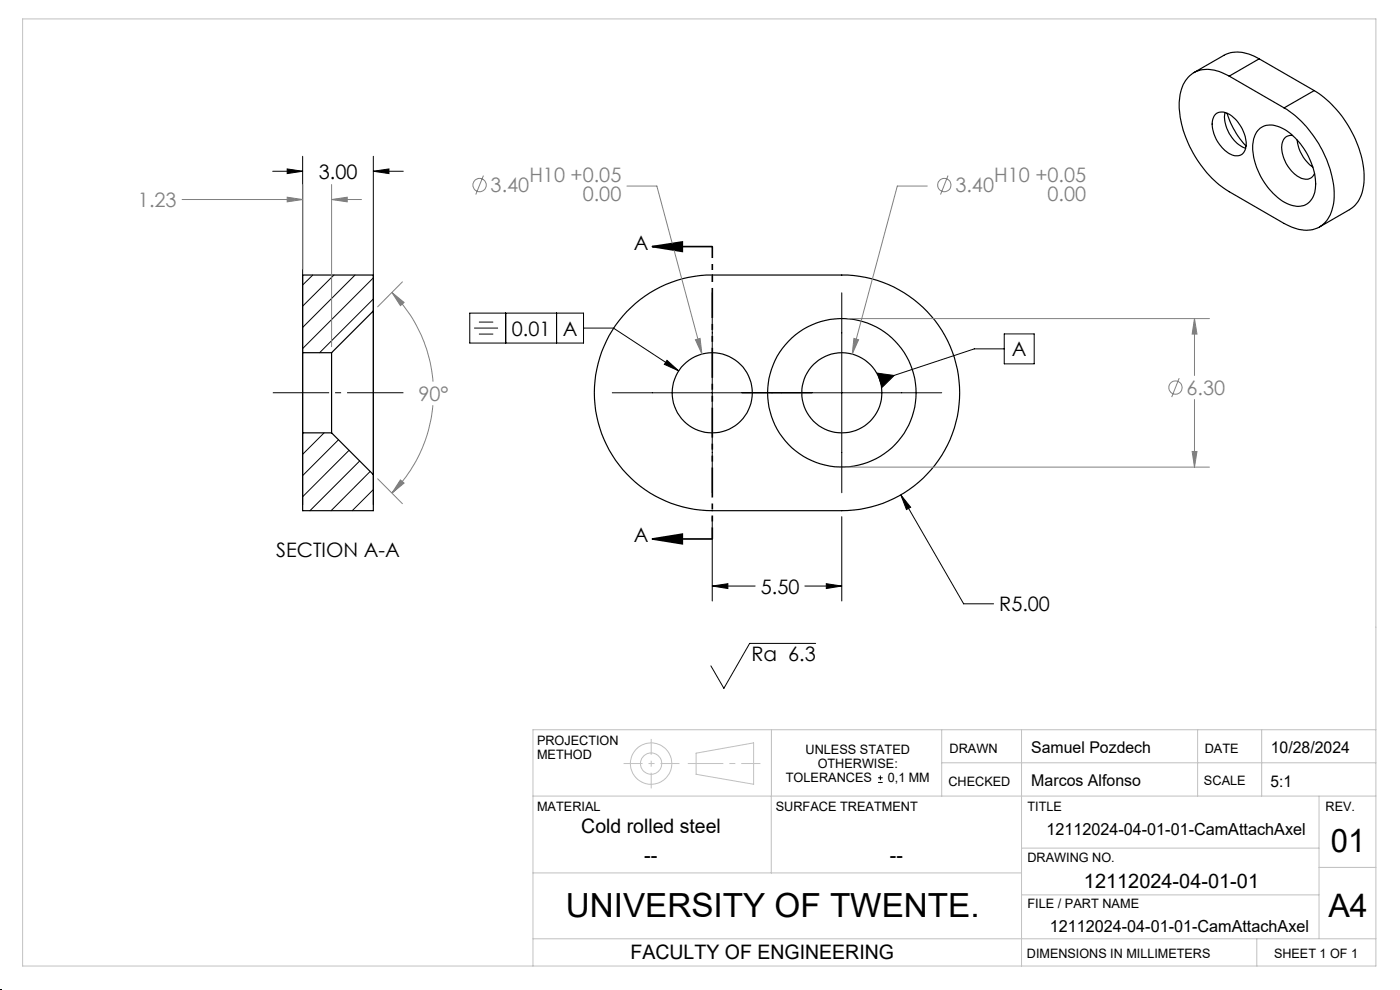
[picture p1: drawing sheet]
<svg xmlns="http://www.w3.org/2000/svg" width="297mm" height="210mm" viewBox="0 0 297 210" stroke-linecap="round" stroke-linejoin="round" font-family="sans-serif">
<g fill="none" stroke="#000" stroke-width=".25">
<path d="M260.8 16.1a7.9 7.9 0 0 0-7.3-.8 7.1 7.1 0 0 0-3.3 6.4 23.4 23.4 0 0 0 10.6 19l11.6 6.7a8 8 0 0 0 7.4 .9 7.2 7.2 0 0 0 3.2-6.4 23.4 23.4 0 0 0-10.6-19M260.8 16.1l11.6 6.8M267.1 12.5a7.5 7.5 0 0 0-7.5-.8l-6.3 3.7M267.1 12.5l-6.3 3.6M267.1 12.5l11.7 6.7M278.8 19.2a23.2 23.2 0 0 1 10.6 19 7.3 7.3 0 0 1-3.1 6.3l-6.4 3.6M278.8 19.2l-6.4 3.7M258 24.1a3.2 3.2 0 0 1 4 1.1 7.2 7.2 0 0 1 2.2 6.6 2.14 2.14 0 0 1-3.4 .8 7.5 7.5 0 0 1-3.5-7.3l.3-.8zM259.9 23.9a7.3 7.3 0 0 0 4.4 7.6M260.3 24a18.4 18.4 0 0 0 4 7M267.1 27.4a4.2 4.2 0 0 1 5.1-.1 14.3 14.3 0 0 1 6.8 12.7 3.8 3.8 0 0 1-5.5 3.4 14.1 14.1 0 0 1-7.7-13.1 4.6 4.6 0 0 1 1.3-2.9zM274.2 28.7a2.13 2.13 0 0 0-2.3 2.6 7.6 7.6 0 0 0 4.5 6.6 1.94 1.94 0 0 0 2.5-1.1"/>
<path d="M275.2 29.7a8.2 8.2 0 0 0 3.3 5.7M64.2 74.8v17M64.2 74.8h6.1M70.3 74.8v17M79.2 66v34.7M79.2 66v-7.7h-15v16.5M79.2 66l-8.9 8.8M133 66.1a24.9 24.9 0 0 1 18.1-7.8h27.5a25 25 0 0 1 25 25 25 25 0 0 1-25 25h-27.5a25 25 0 0 1-23-15.1 25 25 0 0 1 4.9-27.1zM64.2 91.8v16.5h15v-7.6M64.2 91.8h6.1M70.3 91.8l8.9 8.9"/>
<circle cx="151.1" cy="83.3" r="8.5"/>
<circle cx="178.6" cy="83.3" r="8.5"/>
<circle cx="178.6" cy="83.3" r="15.8"/>
</g>
<g fill="none" stroke="#000" stroke-width=".21">
<path d="M57.9 36.3h6.3M60.9 35.8l3.3 .5-3.3 .5zM64.2 33.2v73.9M79.2 36.3l3.3-.5v1zM79.2 33.2v73.9M79.2 36.3h6.3M66.4 58.3l-2.2 2.2M70.8 58.3l-6.6 6.6M75.3 58.3l-11.1 11.2M79.2 58.9l-15 15M79.2 63.4l-11.4 11.4M99.7 66.4h24.1v6.4h-24.1z"/>
<path d="M100.6 69.6h5.1M101.6 68.3h3M101.6 70.9h3M107.3 66.4v6.4M118.1 66.4v6.4M123.8 69.6h6.3l13.9 9.1M141.5 76.4l2.5 2.3-3.1-1.4zM151.1 62.1v42.4M178.6 62.1v42.4M186.2 79.2l3.5 .4-2.6 2.6zM213 70.8h6.4v6.4h-6.4zM213 74h-6.3l-20 6.6"/>
<path d="M64.3 91.8l-.1 .1M68.8 91.8l-4.6 4.6M71.8 93.3l-7.6 7.6M74 95.5l-9.8 9.9M76.3 97.8l-10.5 10.5M129.9 83.3h69.9M78.5 100l-8.3 8.3M79.2 103.8l-4.5 4.5M151.1 109.6v17.9M178.6 109.6v17.9M191.1 105l2.1 2.6-.9 .5zM191.1 105l13.3 23.1h6.4"/>
<path d="M151.1 124.3l3.3-.5v1zM151.1 124.3h9.1M170.7 124.3h7.9M173 136.5h-14l-5.4 9.5-2.8-4.8M175.3 123.8l3.3 .5-3.3 .5zM186.3 166h1M186.3 165h1M186.8 164.5v1"/>
</g>
<g fill="none" stroke="#808080" stroke-width=".21">
<path d="M64.2 39.1v18M70.3 39.1v34.4M102.6 37.2l-1.7 4.1M133 39.5h6.3l9.6 35.6M196.7 39.5h-6.3l-9.6 35.6M201.1 37.2l-1.6 4.1M38.6 42.3h25.6M60.9 41.8l3.3 .5-3.3 .5zM70.3 42.3l3.4-.5v1zM70.3 42.3h6.4M85.4 59.8l-5.3 5.3M83.1 62l2.6 2.2-.8 .6z"/>
<path d="M83.1 62a30.4 30.4 0 0 1 8.8 19M147.5 72.1l1-.3 .4 3.3zM179.8 67.6h76.8M181.2 71.8l.9 .3-1.3 3zM253.4 67.6l.5 3.3h-1zM253.4 67.6v12M91.8 86a30 30 0 0 1-8.7 18.6M179.8 99.1h76.8M250.2 80.2l-1.6 4M252.9 95.8h1l-.5 3.3zM253.4 84.7v14.4M80.1 101.6l5.3 5.2"/>
<path d="M84.9 101.8l.8 .7-2.6 2.1z"/>
<circle cx="101.7" cy="39.3" r="1.41"/>
<circle cx="200.3" cy="39.3" r="1.41"/>
<circle cx="249.4" cy="82.2" r="1.42"/>
</g>
<path d="M138.4 52.3l6.3-1v2zM138.4 52.3h12.7M138.4 114.3l6.3-1v2zM138.4 114.3h12.7" fill="none" stroke="#000" stroke-width=".35"/>
<g fill="none" stroke="#c0c0c0" stroke-width=".21">
<path d="M4.8 4h287.1v200.9h-287.1zM147.7 159.8l12.2-2.2v8.8l-12.2-2.2zM163.7 154.8v14.1M199.8 154.8v14.1M216.7 154.8v50.1M254.1 154.8v14.1M267.7 154.8v14.1M291.9 154.8h-178.8v50.1M113.1 168.9h178.8M163.6 168.9v16.3M199.8 161.8h92.1M216.7 179.9h63.1"/>
<path d="M279.8 168.9v30.2M113.1 185.2h103.6M113.1 199.1h178.8M216.7 189.8h63.1M266.6 199.1v5.8M279.8 184h12.1"/>
<circle cx="138.1" cy="162" r="4.4"/>
<circle cx="138.1" cy="162" r="2.26"/>
</g>
<path d="M57.9 83.3h27.7" fill="none" stroke="#000" stroke-width=".21" stroke-dasharray="15.2 1.3 1.3 1.3" stroke-dashoffset="3.3" stroke-linecap="butt"/>
<path d="M0 210h.1" fill="none" stroke="#000" stroke-width=".21" stroke-dasharray="1.3 .6"/>
<path d="M151.1 52.3v62" fill="none" stroke="#000" stroke-width=".35" stroke-dasharray="6.3 1.3 1.3 1.3 1.3 1.3" stroke-dashoffset="3.9" stroke-linecap="butt"/>
<path d="M138.1 156.7v10.5" fill="none" stroke="#c0c0c0" stroke-width=".21" stroke-dasharray="15.2 1.3 1.3 1.3" stroke-dashoffset="11.9" stroke-linecap="butt"/>
<path d="M132.3 162h11.8" fill="none" stroke="#c0c0c0" stroke-width=".21" stroke-dasharray="15.2 1.3 1.3 1.3" stroke-dashoffset="11.2" stroke-linecap="butt"/>
<path d="M145.9 162h15.4" fill="none" stroke="#c0c0c0" stroke-width=".21" stroke-dasharray="15.2 1.3 1.3 1.3" stroke-dashoffset="7.7" stroke-linecap="butt"/>
<g fill="#000">
<path d="M138.4 52.3l6.3-1v2zM138.4 114.3l6.3-1v2z"/>
<path d="M151.1 124.3l3.3-.5v1zM175.3 123.8l3.3 .5-3.3 .5zM191.1 105l1.2 3.1 .9-.5zM141.5 76.4l2.5 2.3-3.1-1.4zM186.2 79.2l3.5 .4-2.6 2.6zM79.2 36.3l3.3-.5v1zM60.9 35.8l3.3 .5-3.3 .5z"/>
</g>
<path d="M181.2 71.8l-.4 3.3 1.3-3zM253.4 67.6l.5 3.3h-1zM252.9 95.8h1l-.5 3.3zM147.5 72.1l1.4 3-.4-3.3zM60.9 41.8l3.3 .5-3.3 .5zM70.3 42.3l3.4-.5v1zM84.9 101.8l.8 .7-2.6 2.1zM83.1 62l2.6 2.2-.8 .6z" fill="#808080"/>
<text font-size="7.1" x="120" y="194.5">UNIVERSITY OF TWENTE.</text>
<g font-size="6.9">
<text x="282.3" y="180.7">01</text>
<text x="281.8" y="194.5">A4</text>
</g>
<g font-size="4.2">
<text x="67.6" y="37.9">3.00</text>
<text x="134.5" y="53">A</text>
<text x="108.6" y="71.2">0.01</text>
<text x="119.4" y="71.2">A</text>
<text x="214.7" y="75.6">A</text>
<text x="58.6" y="118.2">SECTION A-A</text>
<text x="134.5" y="115">A</text>
<text x="161.4" y="125.9">5.50</text>
<text x="212" y="129.7">R5.00</text>
<text x="159.4" y="140.3">Ra 6.3</text>
<text x="123.3" y="176.6">Cold rolled steel</text>
<text x="136.7" y="182.9">--</text>
<text x="188.8" y="182.9">--</text>
<text x="230" y="188.3">12112024-04-01-01</text>
<text x="133.8" y="203.4">FACULTY OF ENGINEERING</text>
</g>
<g font-size="4.2" fill="#808080">
<text x="104.1" y="40.8">3.40</text>
<text x="112.3" y="38.5">H10 +0.05</text>
<text x="202.7" y="40.8">3.40</text>
<text x="210.9" y="38.5">H10 +0.05</text>
<text x="29.3" y="43.9">1.23</text>
<text x="123.6" y="42.6">0.00</text>
<text x="222.2" y="42.6">0.00</text>
<text x="251.7" y="83.7">6.30</text>
<text x="88.8" y="85">90°</text>
</g>
<g font-size="3.5">
<text x="222" y="177.1">12112024-04-01-01-CamAttachAxel</text>
<text x="222.7" y="197.6">12112024-04-01-01-CamAttachAxel</text>
</g>
<g font-size="3.4">
<text x="218.8" y="159.7">Samuel Pozdech</text>
<text x="269.6" y="159.7">10/28/2024</text>
<text x="218.8" y="166.7">Marcos Alfonso</text>
<text x="269.5" y="166.9">5:1</text>
</g>
<g font-size="2.7">
<text x="113.9" y="158">PROJECTION</text>
<text x="113.9" y="161">METHOD</text>
<text x="170.9" y="159.9">UNLESS STATED</text>
<text x="201.4" y="159.7">DRAWN</text>
<text x="255.6" y="159.6">DATE</text>
<text x="166.7" y="165.9">TOLERANCES</text>
<text x="173.5" y="162.9">OTHERWISE:</text>
<text x="188.4" y="165.9">0,1 MM</text>
<text x="201.2" y="166.6">CHECKED</text>
<text x="255.4" y="166.6">SCALE</text>
<text x="113.9" y="172">MATERIAL</text>
<text x="164.6" y="172">SURFACE TREATMENT</text>
<text x="218" y="172">TITLE</text>
<text x="281.2" y="172">REV.</text>
<text x="218" y="182.9">DRAWING NO.</text>
<text x="218" y="192.7">FILE / PART NAME</text>
<text x="217.9" y="203.2">DIMENSIONS IN MILLIMETERS</text>
<text x="270.3" y="203.2">SHEET 1 OF 1</text>
</g>
</svg>
